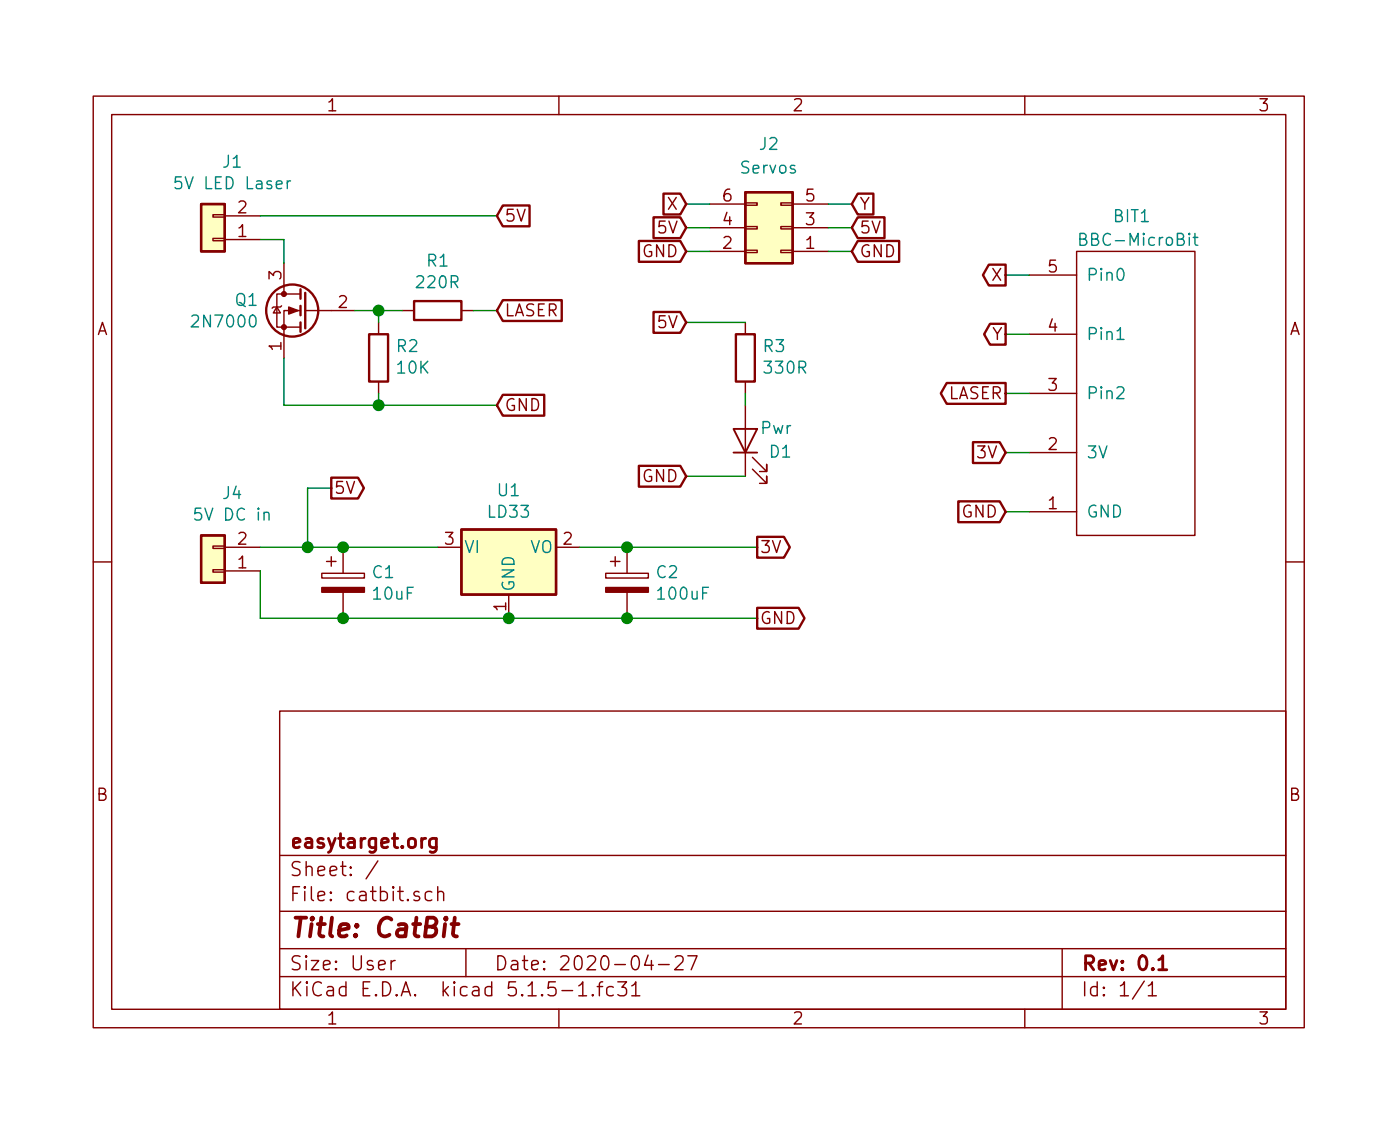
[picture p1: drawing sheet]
EESchema Schematic File Version 4
EELAYER 30 0
EELAYER END
$Descr User 5906 4724
encoding utf-8
Sheet 1 1
Title "CatBit"
Date "2020-04-27"
Rev "0.1"
Comp "easytarget.org"
Comment1 ""
Comment2 ""
Comment3 ""
Comment4 ""
$EndDescr
$Comp
L Regulator_Linear:LD1117S33TR_SOT223 U1
U 1 1
P 2150 2300
F 0 "U1" H 2150 2542 50  0000 C CNN
F 1 "LD33" H 2150 2451 50  0000 C CNN
F 2 "Package_TO_SOT_THT:TO-220-3_Vertical" H 2150 2500 50  0001 C CNN
F 3 "http://www.st.com/st-web-ui/static/active/en/resource/technical/document/datasheet/CD00000544.pdf" H 2250 2050 50  0001 C CNN
	1    2150 2300
	1    0    0    -1  
$EndComp
$Comp
L Transistor_FET:2N7000 Q1
U 1 1
P 1300 1300
F 0 "Q1" H 1505 1346 50  0000 L CNN
F 1 "2N7000" H 1505 1255 50  0000 L CNN
F 2 "Package_TO_SOT_THT:TO-92_Inline_Wide" H 1500 1225 50  0001 L CIN
F 3 "https://www.fairchildsemi.com/datasheets/2N/2N7000.pdf" H 1300 1300 50  0001 L CNN
	1    1300 1300
	-1   0    0    -1  
$EndComp
$Comp
L Device:R R2
U 1 1
P 1600 1500
F 0 "R2" H 1530 1454 50  0000 R CNN
F 1 "10K" H 1530 1545 50  0000 R CNN
F 2 "Resistor_THT:R_Axial_DIN0207_L6.3mm_D2.5mm_P7.62mm_Horizontal" V 1530 1500 50  0001 C CNN
F 3 "~" H 1600 1500 50  0001 C CNN
	1    1600 1500
	-1   0    0    1   
$EndComp
$Comp
L Device:R R1
U 1 1
P 1850 1300
F 0 "R1" V 2057 1300 50  0000 C CNN
F 1 "220R" V 1966 1300 50  0000 C CNN
F 2 "Resistor_THT:R_Axial_DIN0207_L6.3mm_D2.5mm_P7.62mm_Horizontal" V 1780 1300 50  0001 C CNN
F 3 "~" H 1850 1300 50  0001 C CNN
	1    1850 1300
	0    -1   -1   0   
$EndComp
$Comp
L Device:CP C2
U 1 1
P 2650 2450
F 0 "C2" H 2768 2496 50  0000 L CNN
F 1 "100uF" H 2768 2405 50  0000 L CNN
F 2 "Capacitor_THT:CP_Radial_D6.3mm_P2.50mm" H 2688 2300 50  0001 C CNN
F 3 "~" H 2650 2450 50  0001 C CNN
	1    2650 2450
	1    0    0    -1  
$EndComp
$Comp
L Device:CP C1
U 1 1
P 1450 2450
F 0 "C1" H 1568 2496 50  0000 L CNN
F 1 "10uF" H 1568 2405 50  0000 L CNN
F 2 "Capacitor_THT:CP_Radial_D5.0mm_P2.50mm" H 1488 2300 50  0001 C CNN
F 3 "~" H 1450 2450 50  0001 C CNN
	1    1450 2450
	1    0    0    -1  
$EndComp
$Comp
L Connector_Generic:Conn_01x02 J4
U 1 1
P 900 2400
F 0 "J4" H 818 2075 50  0000 C CNN
F 1 "5V DC in" H 818 2166 50  0000 C CNN
F 2 "Connector_PinHeader_2.54mm:PinHeader_1x02_P2.54mm_Vertical" H 900 2400 50  0001 C CNN
F 3 "~" H 900 2400 50  0001 C CNN
	1    900  2400
	-1   0    0    1   
$EndComp
Wire Wire Line
	1100 2400 1100 2600
Wire Wire Line
	1100 2600 1450 2600
Wire Wire Line
	2150 2600 2650 2600
Connection ~ 2150 2600
Wire Wire Line
	1100 2300 1300 2300
Connection ~ 1450 2300
Wire Wire Line
	2450 2300 2650 2300
Text GLabel 3200 2300 2    50   Output ~ 0
3V
Text GLabel 3200 2600 2    50   Output ~ 0
GND
$Comp
L Connector_Generic:Conn_01x02 J1
U 1 1
P 900 1000
F 0 "J1" H 818 675 50  0000 C CNN
F 1 "5V LED Laser" H 818 766 50  0000 C CNN
F 2 "Connector_PinHeader_2.54mm:PinHeader_1x02_P2.54mm_Vertical" H 900 1000 50  0001 C CNN
F 3 "~" H 900 1000 50  0001 C CNN
	1    900  1000
	-1   0    0    1   
$EndComp
$Comp
L Connector_Generic:Conn_02x03_Odd_Even J2
U 1 1
P 3300 950
F 0 "J2" H 3350 600 50  0000 C CNN
F 1 "Servos" H 3350 700 50  0000 C CNN
F 2 "Connector_PinHeader_2.54mm:PinHeader_2x03_P2.54mm_Vertical" H 3300 950 50  0001 C CNN
F 3 "~" H 3300 950 50  0001 C CNN
	1    3300 950 
	-1   0    0    1   
$EndComp
Text GLabel 1400 2050 2    50   Output ~ 0
5V
Wire Wire Line
	1400 2050 1300 2050
Wire Wire Line
	1300 2050 1300 2300
Connection ~ 1300 2300
Wire Wire Line
	1300 2300 1450 2300
Text GLabel 2100 900  2    50   Input ~ 0
5V
Wire Wire Line
	1200 1000 1200 1100
Wire Wire Line
	1500 1300 1600 1300
Wire Wire Line
	1600 1300 1600 1350
Connection ~ 1600 1300
Wire Wire Line
	1600 1300 1700 1300
Wire Wire Line
	1200 1500 1200 1700
Wire Wire Line
	1200 1700 1600 1700
Wire Wire Line
	1600 1700 1600 1650
Text GLabel 2100 1700 2    50   Input ~ 0
GND
Connection ~ 1600 1700
Text GLabel 2100 1300 2    50   Input ~ 0
LASER
Wire Wire Line
	1600 1700 2100 1700
Wire Wire Line
	2000 1300 2100 1300
Wire Wire Line
	1100 1000 1200 1000
Wire Wire Line
	1100 900  2100 900 
Text GLabel 2900 950  0    50   Input ~ 0
5V
Text GLabel 2900 1050 0    50   Input ~ 0
GND
Text GLabel 2900 850  0    50   Input ~ 0
X
Wire Wire Line
	3000 850  2900 850 
Wire Wire Line
	3000 950  2900 950 
Wire Wire Line
	3000 1050 2900 1050
Wire Wire Line
	2650 2600 3200 2600
Connection ~ 2650 2600
Wire Wire Line
	2650 2300 3200 2300
Connection ~ 2650 2300
Wire Wire Line
	1450 2300 1850 2300
Wire Wire Line
	1450 2600 2150 2600
Connection ~ 1450 2600
$Comp
L microbit:BBC-MicroBit BIT1
U 1 1
P 4800 1650
F 0 "BIT1" H 4700 2400 50  0000 L CNN
F 1 "BBC-MicroBit" H 4550 2300 50  0000 L CNN
F 2 "microbit:MicroBit" H 5000 1650 50  0001 C CNN
F 3 "" H 5000 1650 50  0001 C CNN
	1    4800 1650
	1    0    0    -1  
$EndComp
Wire Wire Line
	4250 1150 4350 1150
Wire Wire Line
	4250 1400 4350 1400
Wire Wire Line
	4250 1650 4350 1650
Text GLabel 4250 1650 0    50   Output ~ 0
LASER
Text GLabel 4250 1400 0    50   Output ~ 0
Y
Text GLabel 4250 1150 0    50   Output ~ 0
X
Wire Wire Line
	4250 2150 4350 2150
Wire Wire Line
	4250 1900 4350 1900
Text GLabel 4250 2150 0    50   Input ~ 0
GND
Text GLabel 4250 1900 0    50   Input ~ 0
3V
Wire Wire Line
	3500 950  3600 950 
Wire Wire Line
	3500 850  3600 850 
Text GLabel 3600 850  2    50   Input ~ 0
Y
Text GLabel 3600 1050 2    50   Input ~ 0
GND
Text GLabel 3600 950  2    50   Input ~ 0
5V
Wire Wire Line
	3500 1050 3600 1050
Text GLabel 2900 1350 0    50   Input ~ 0
5V
Text GLabel 2900 2000 0    50   Input ~ 0
GND
$Comp
L Device:LED D1
U 1 1
P 3150 1850
F 0 "D1" V 3100 1650 50  0000 L CNN
F 1 "Pwr" V 3200 1650 50  0000 L CNN
F 2 "LED_THT:LED_D3.0mm" H 3150 1850 50  0001 C CNN
F 3 "~" H 3150 1850 50  0001 C CNN
	1    3150 1850
	0    -1   -1   0   
$EndComp
$Comp
L Device:R R3
U 1 1
P 3150 1500
F 0 "R3" H 3080 1454 50  0000 R CNN
F 1 "330R" H 3080 1545 50  0000 R CNN
F 2 "Resistor_THT:R_Axial_DIN0207_L6.3mm_D2.5mm_P7.62mm_Horizontal" V 3080 1500 50  0001 C CNN
F 3 "~" H 3150 1500 50  0001 C CNN
	1    3150 1500
	-1   0    0    1   
$EndComp
Wire Wire Line
	3150 1350 2900 1350
Wire Wire Line
	3150 1650 3150 1700
Wire Wire Line
	3150 2000 2900 2000
$EndSCHEMATC
